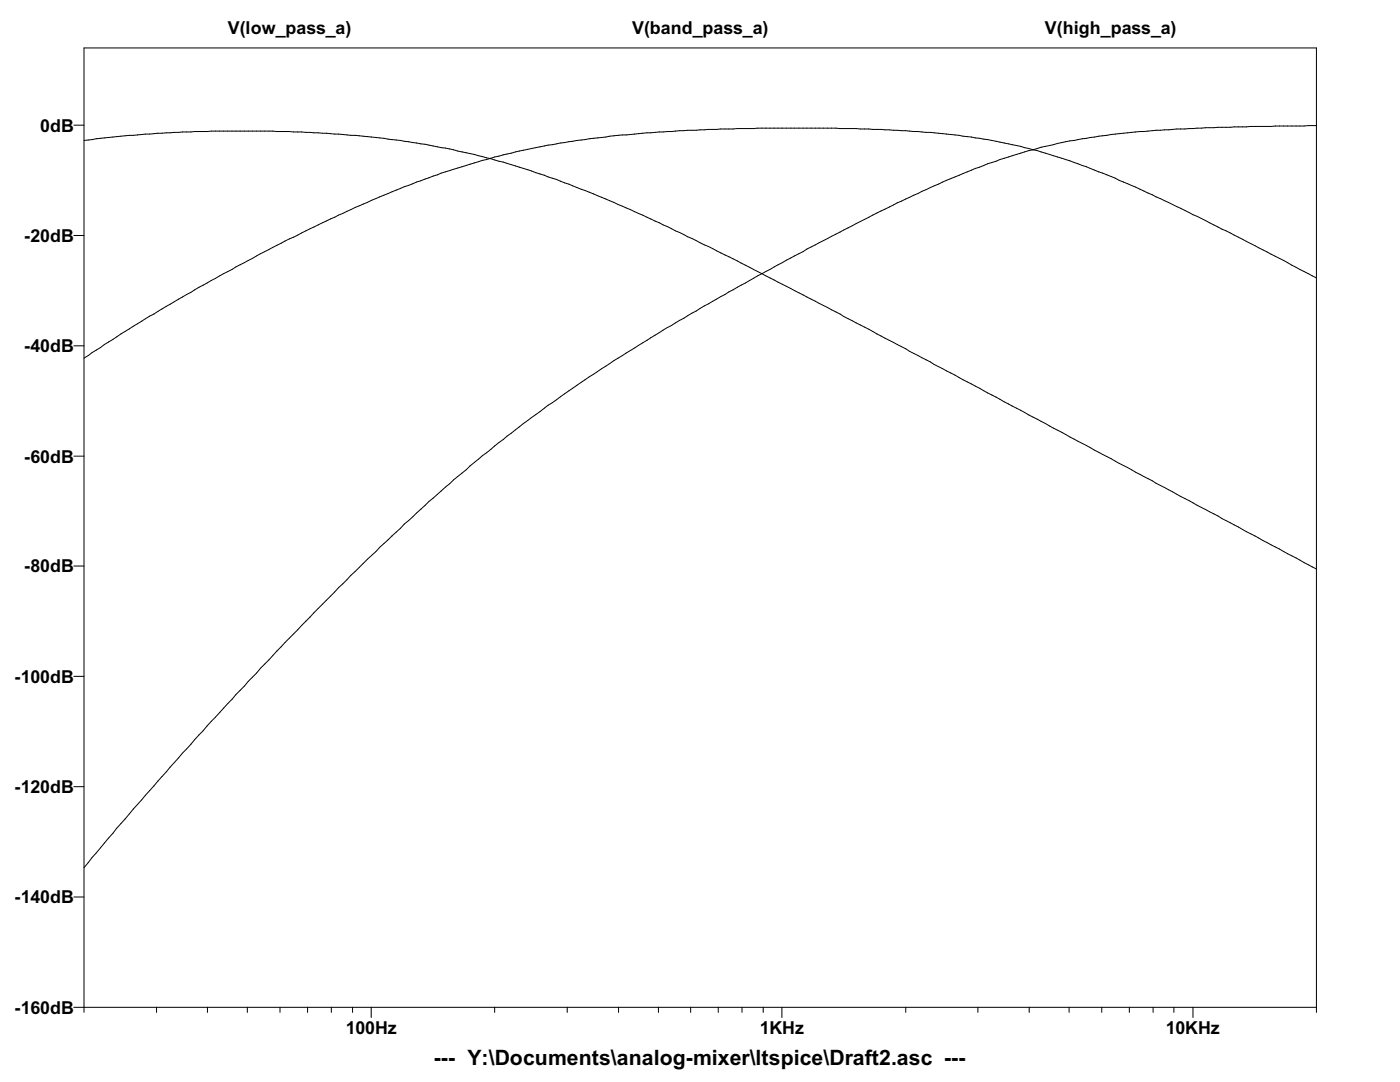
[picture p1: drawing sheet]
<svg xmlns="http://www.w3.org/2000/svg" width="279mm" height="216mm" viewBox="0 0 279 216" stroke-linecap="round" stroke-linejoin="round" font-family="sans-serif">
<path d="M16.8 201v1M31.2 201v1M41.4 201v1M49.4 201v1M55.9 201v1M61.4 201v1M66.1 201v1M70.4 201v1" fill="none" stroke="#000" stroke-width=".2"/>
<path d="M69 203h10.2v4.2h-10.2z" fill="#fff"/>
<path d="M74.1 201v2M98.7 201v1M113.2 201v1M123.4 201v1M131.4 201v1M137.8 201v1M143.3 201v1M148.1 201v1M152.3 201v1" fill="none" stroke="#000" stroke-width=".2"/>
<path d="M151.6 203h8.8v4.2h-8.8z" fill="#fff"/>
<path d="M156 201v2M180.8 201v1M195.2 201v1M205.4 201v1M213.4 201v1M219.9 201v1M225.4 201v1M230.1 201v1M234.3 201v1" fill="none" stroke="#000" stroke-width=".2"/>
<path d="M232.7 203h10.7v4.2h-10.7z" fill="#fff"/>
<path d="M238.1 201v2M262.7 201v1" fill="none" stroke="#000" stroke-width=".2"/>
<path d="M3 199h11.7v4.1h-11.7z" fill="#fff"/>
<path d="M14.7 201h2.1" fill="none" stroke="#000" stroke-width=".2"/>
<path d="M3 177h11.7v4.1h-11.7z" fill="#fff"/>
<path d="M14.7 179h2.1" fill="none" stroke="#000" stroke-width=".2"/>
<path d="M3 154.9h11.7v4.2h-11.7z" fill="#fff"/>
<path d="M14.7 157h2.1" fill="none" stroke="#000" stroke-width=".2"/>
<path d="M3 132.9h11.7v4.2h-11.7z" fill="#fff"/>
<path d="M14.7 135h2.1" fill="none" stroke="#000" stroke-width=".2"/>
<path d="M4.9 110.9h9.8v4.2h-9.8z" fill="#fff"/>
<path d="M14.7 112.9h2.1" fill="none" stroke="#000" stroke-width=".2"/>
<path d="M4.9 89h9.8v4.1h-9.8z" fill="#fff"/>
<path d="M14.7 91h2.1" fill="none" stroke="#000" stroke-width=".2"/>
<path d="M4.9 67h9.8v4.1h-9.8z" fill="#fff"/>
<path d="M14.7 69h2.1" fill="none" stroke="#000" stroke-width=".2"/>
<path d="M4.9 45h9.8v4.1h-9.8z" fill="#fff"/>
<path d="M14.7 47h2.1" fill="none" stroke="#000" stroke-width=".2"/>
<path d="M8 22.9h6.7v4.2h-6.7z" fill="#fff"/>
<path d="M16.8 9.6h245.9v191.4h-245.9zM14.7 25h2.1" fill="none" stroke="#000" stroke-width=".2"/>
<path d="M45.5 3.6h24.6v4.1h-24.6z" fill="#fff"/>
<path d="M16.8 28a264.1 264.1 0 0 1 25.4-1.8h12.2a195.6 195.6 0 0 1 36.1 3.7 173.4 173.4 0 0 1 36.2 12.3l4.9 2.2 9.8 4.8 26.2 13.5 95.1 50.8" fill="none" stroke="#000" stroke-width=".2"/>
<path d="M126.2 3.6h27.1v4.1h-27.1z" fill="#fff"/>
<path d="M262.7 55.5l-17.2-9-9.9-4.9a192.1 192.1 0 0 0-21.2-9.2 113.2 113.2 0 0 0-32.9-6.2l-5.6-.4-9.1-.2-19.6 .1a276 276 0 0 0-30.4 2.2l-6.6 1a162.5 162.5 0 0 0-38.5 12.2l-5.7 2.6a407.7 407.7 0 0 0-49.2 27.8" fill="none" stroke="#000" stroke-width=".2"/>
<path d="M208.5 3.6h26.3v4.1h-26.3z" fill="#fff"/>
<path d="M262.7 25.1l-13.1 .1-10.7 .4a174 174 0 0 0-26.2 2.7 121.1 121.1 0 0 0-27 9.1 580.9 580.9 0 0 0-37.8 19.5l-9 5.2a315.7 315.7 0 0 0-37.7 24.9l-1.6 1.3a364.4 364.4 0 0 0-28.7 25.7l-9 9.1a794.8 794.8 0 0 0-45.1 50" fill="none" stroke="#000" stroke-width=".2"/>
<path d="M85.4 208.4h108.6v5h-108.6z" fill="#fff"/>
<text font-size="4.2" x="86.6" y="212.4">--- Y:\Documents\analog-mixer\ltspice\Draft2.asc ---</text>
<g font-size="3.6">
<text x="45.5" y="6.9">V(low_pass_a)</text>
<text x="126.2" y="6.9">V(band_pass_a)</text>
<text x="208.5" y="6.9">V(high_pass_a)</text>
<text x="8" y="26.2">0dB</text>
<text x="4.9" y="48.3">-20dB</text>
<text x="4.9" y="70.3">-40dB</text>
<text x="4.9" y="92.3">-60dB</text>
<text x="4.9" y="114.2">-80dB</text>
<text x="3" y="136.2">-100dB</text>
<text x="3" y="158.2">-120dB</text>
<text x="3" y="180.3">-140dB</text>
<text x="3" y="202.3">-160dB</text>
<text x="69" y="206.3">100Hz</text>
<text x="151.6" y="206.3">1KHz</text>
<text x="232.7" y="206.3">10KHz</text>
</g>
</svg>
